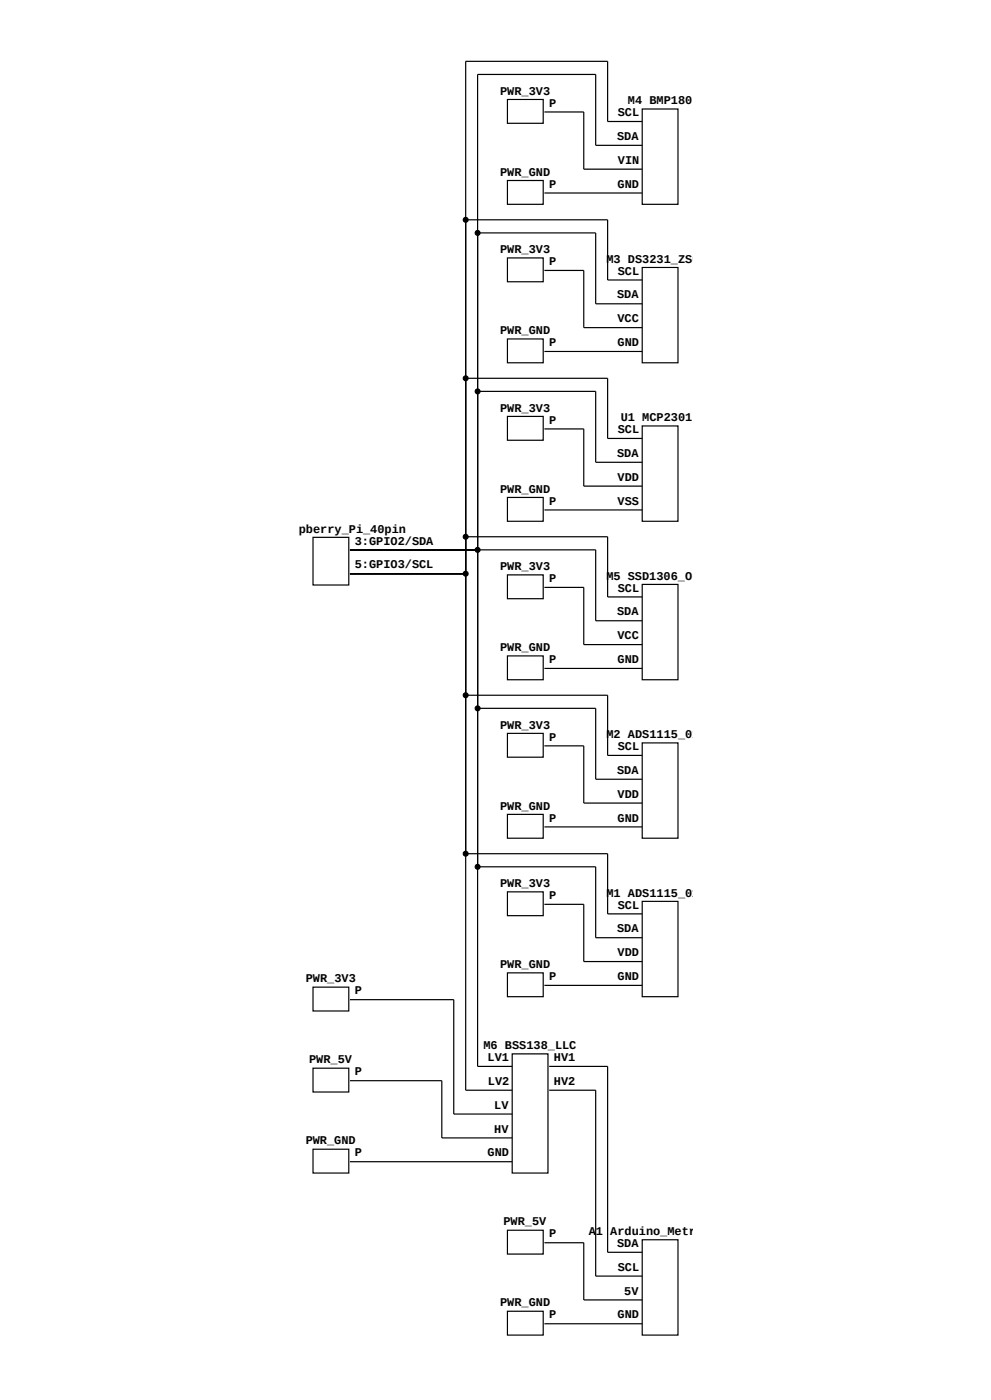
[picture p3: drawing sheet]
<svg xmlns="http://www.w3.org/2000/svg" width="297mm" height="420mm" viewBox="0 0 297 420" stroke-linecap="round" stroke-linejoin="round" font-family="sans-serif">
<g fill="none" stroke="#000" stroke-width=".36">
<path d="M152.1 29.8h10.7v7.2h-10.7zM163.2 33.6h11.8v17.2h17.5M192.5 32.7h10.7v28.6h-10.7zM192.5 36.5h-10.4v-18.1h-42.5v308.7h13.9M152.1 54.1h10.7v7.2h-10.7zM163.2 57.9h29.3M192.5 43.6h-14v-21.3h-35.4v297.6h10.4M139.6 65.9h42.5v18.1h10.4M143.1 69.9h35.4v21.2h14M152.1 77.4h10.7v7.1h-10.7zM163.2 81.1h11.8v17.2h17.5M192.5 80.2h10.7v28.6h-10.7z"/>
<path d="M139.6 113.5h42.5v18h10.4M143.1 117.4h35.4v21.3h14M152.1 101.7h10.7v7.1h-10.7zM163.2 105.4h29.3M152.1 124.9h10.7v7.2h-10.7zM163.2 128.7h11.8v17.1h17.5M192.5 127.8h10.7v28.6h-10.7zM152.1 149.2h10.7v7.2h-10.7zM163.2 153h29.3M93.8 161.2h10.7v14.3h-10.7zM104.9 172.1h34.7M104.9 165h73.6v21.2h14"/>
<path d="M139.6 161h42.5v18.1h10.4M152.1 172.5h10.7v7.1h-10.7zM163.2 176.2h11.8v17.2h17.5M192.5 175.3h10.7v28.6h-10.7zM152.1 196.8h10.7v7.1h-10.7zM139.6 208.6h42.5v18h10.4M143.1 212.5h35.4v21.3h14M163.2 200.5h29.3M152.1 220h10.7v7.2h-10.7zM163.2 223.8h11.8v17.1h17.5M192.5 222.9h10.7v28.6h-10.7zM139.6 256.1h42.5v18.1h10.4"/>
<path d="M152.1 244.3h10.7v7.2h-10.7zM163.2 248.1h29.3M143.1 260h35.4v21.3h14M152.1 267.6h10.7v7.1h-10.7zM163.2 271.3h11.8v17.2h17.5M192.5 270.4h10.7v28.6h-10.7zM93.8 296.1h10.7v7.2h-10.7zM104.9 299.9h31.1v34.3h17.5M152.1 291.9h10.7v7.1h-10.7zM163.2 295.6h29.3M153.5 316.2h10.7v35.7h-10.7zM164.6 319.9h17.5v55.8h10.4"/>
<path d="M93.8 320.5h10.7v7.1h-10.7zM104.9 324.2h27.5v17.2h21.1M164.6 327.1h13.9v55.7h14M93.8 344.8h10.7v7.1h-10.7zM104.9 348.5h48.6M152.1 369.1h10.7v7.1h-10.7zM163.2 372.8h11.8v17.2h17.5M192.5 371.9h10.7v28.6h-10.7zM152.1 393.4h10.7v7.1h-10.7zM163.2 397.1h29.3"/>
</g>
<g fill="#000" stroke="#000" stroke-width=".36">
<circle cx="139.6" cy="65.9" r=".72"/>
<circle cx="143.1" cy="69.9" r=".72"/>
<circle cx="139.6" cy="113.5" r=".72"/>
<circle cx="143.1" cy="117.4" r=".72"/>
<circle cx="139.6" cy="172.1" r=".72"/>
<circle cx="139.6" cy="161" r=".72"/>
<circle cx="143.1" cy="165" r=".72"/>
<circle cx="139.6" cy="208.6" r=".72"/>
<circle cx="143.1" cy="212.5" r=".72"/>
<circle cx="139.6" cy="256.1" r=".72"/>
<circle cx="143.1" cy="260" r=".72"/>
</g>
<g font-size="3.6">
<text x="149.9" y="28.4">PWR_3V3</text>
<text x="164.6" y="32">P</text>
<text x="185.1" y="34.8">SCL</text>
<text x="188.2" y="31.3">M4 BMP180</text>
<text x="185" y="42">SDA</text>
<text x="149.9" y="52.7">PWR_GND</text>
<text x="185.2" y="49.1">VIN</text>
<text x="164.6" y="56.3">P</text>
<text x="185.1" y="56.3">GND</text>
<text x="149.9" y="76">PWR_3V3</text>
<text x="164.6" y="79.5">P</text>
<text x="181.8" y="78.8">M3 DS3231_ZS0</text>
<text x="185.1" y="82.4">SCL</text>
<text x="185" y="89.5">SDA</text>
<text x="149.9" y="100.3">PWR_GND</text>
<text x="185.1" y="96.7">VCC</text>
<text x="164.6" y="103.8">P</text>
<text x="185.1" y="103.8">GND</text>
<text x="149.9" y="123.5">PWR_3V3</text>
<text x="164.6" y="127.1">P</text>
<text x="185.1" y="129.9">SCL</text>
<text x="186" y="126.4">U1 MCP2301</text>
<text x="185" y="137.1">SDA</text>
<text x="149.9" y="147.8">PWR_GND</text>
<text x="185.1" y="144.2">VDD</text>
<text x="164.6" y="151.4">P</text>
<text x="185.1" y="151.4">VSS</text>
<text x="89.5" y="159.8">pberry_Pi_40pin</text>
<text x="106.3" y="163.4">3:GPIO2/SDA</text>
<text x="106.3" y="170.5">5:GPIO3/SCL</text>
<text x="149.9" y="171">PWR_3V3</text>
<text x="181.7" y="173.9">M5 SSD1306_O</text>
<text x="164.6" y="174.6">P</text>
<text x="185.1" y="177.5">SCL</text>
<text x="185" y="184.6">SDA</text>
<text x="185.1" y="191.8">VCC</text>
<text x="149.9" y="195.3">PWR_GND</text>
<text x="164.6" y="198.9">P</text>
<text x="185.1" y="198.9">GND</text>
<text x="149.9" y="218.6">PWR_3V3</text>
<text x="181.8" y="221.4">M2 ADS1115_0x</text>
<text x="164.6" y="222.2">P</text>
<text x="185.1" y="225">SCL</text>
<text x="185" y="232.2">SDA</text>
<text x="185.1" y="239.3">VDD</text>
<text x="149.9" y="242.9">PWR_GND</text>
<text x="164.6" y="246.5">P</text>
<text x="185.1" y="246.5">GND</text>
<text x="149.9" y="266.1">PWR_3V3</text>
<text x="164.6" y="269.7">P</text>
<text x="181.7" y="269">M1 ADS1115_0x</text>
<text x="185.1" y="272.6">SCL</text>
<text x="185" y="279.7">SDA</text>
<text x="185.1" y="286.9">VDD</text>
<text x="149.9" y="290.4">PWR_GND</text>
<text x="91.6" y="294.7">PWR_3V3</text>
<text x="106.3" y="298.3">P</text>
<text x="164.6" y="294">P</text>
<text x="185.1" y="294">GND</text>
<text x="144.9" y="314.7">M6 BSS138_LLC</text>
<text x="92.6" y="319">PWR_5V</text>
<text x="106.3" y="322.6">P</text>
<text x="146.1" y="318.3">LV1</text>
<text x="166" y="318.3">HV1</text>
<text x="146.2" y="325.5">LV2</text>
<text x="166" y="325.5">HV2</text>
<text x="148.1" y="332.6">LV</text>
<text x="148.1" y="339.8">HV</text>
<text x="91.6" y="343.3">PWR_GND</text>
<text x="106.3" y="346.9">P</text>
<text x="146.1" y="346.9">GND</text>
<text x="150.9" y="367.6">PWR_5V</text>
<text x="164.6" y="371.2">P</text>
<text x="176.5" y="370.5">A1 Arduino_Metr</text>
<text x="185" y="374.1">SDA</text>
<text x="185.1" y="381.2">SCL</text>
<text x="187.1" y="388.4">5V</text>
<text x="149.9" y="391.9">PWR_GND</text>
<text x="164.6" y="395.5">P</text>
<text x="185.1" y="395.5">GND</text>
</g>
</svg>
